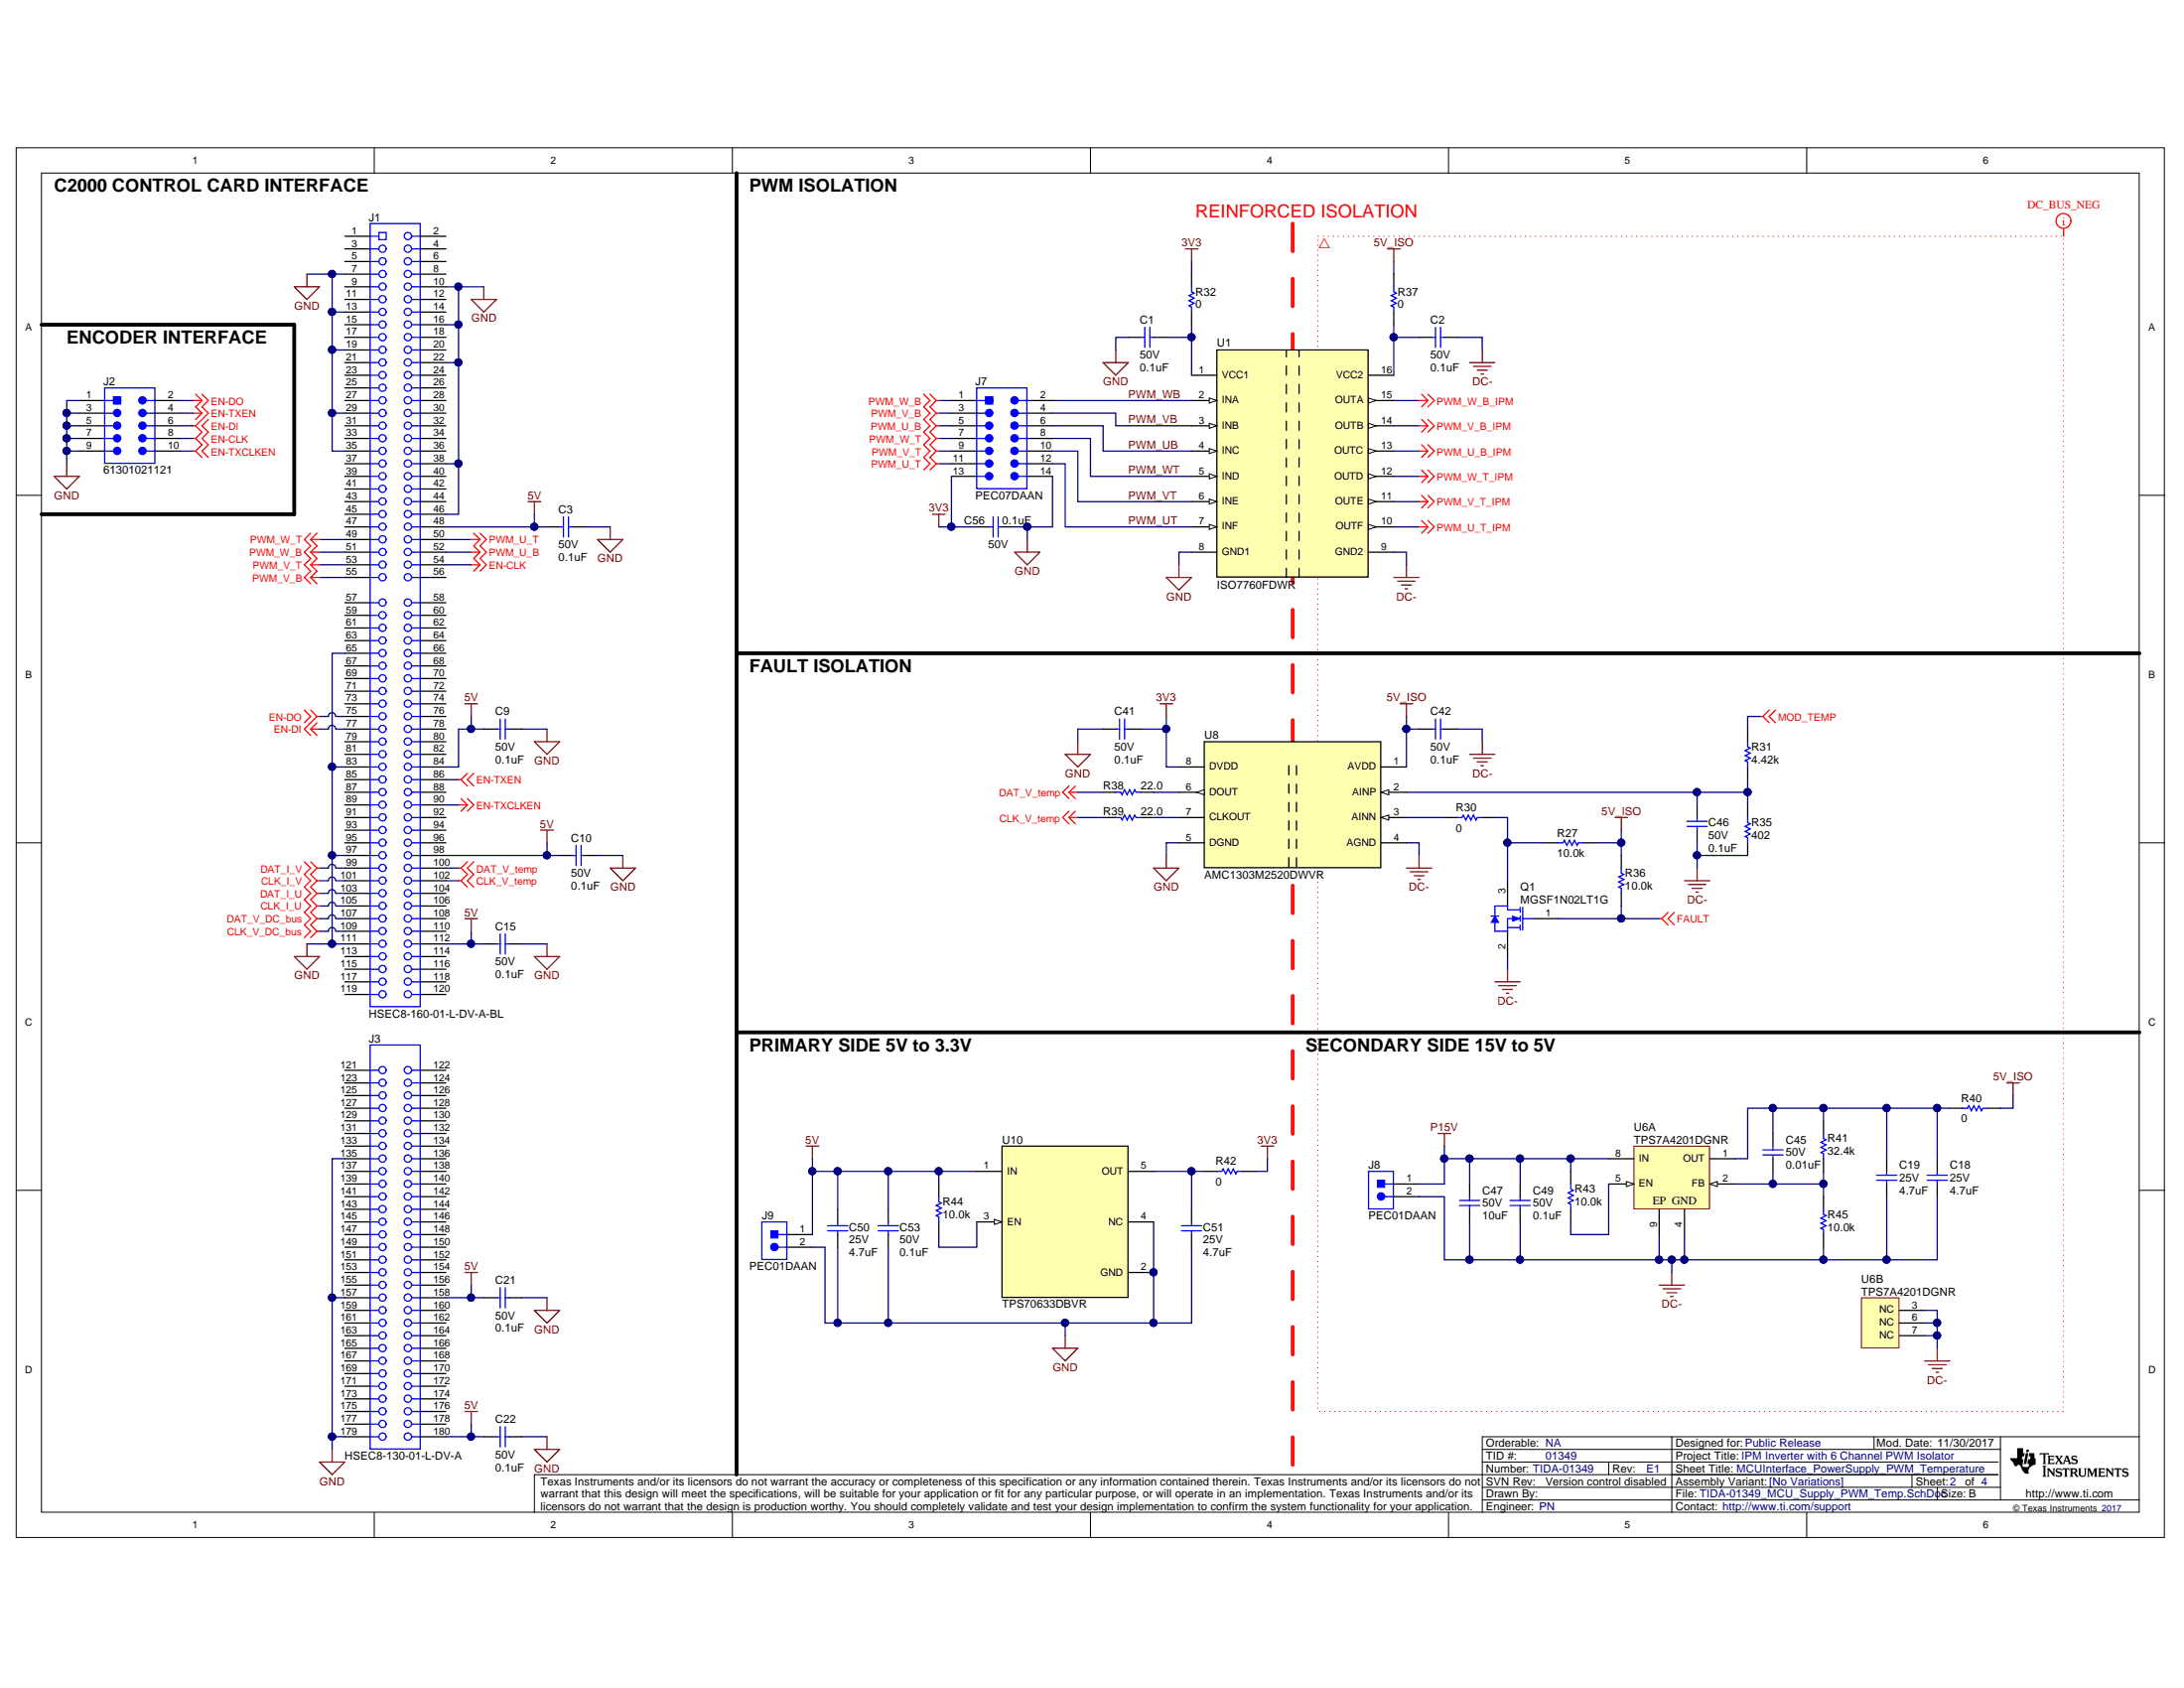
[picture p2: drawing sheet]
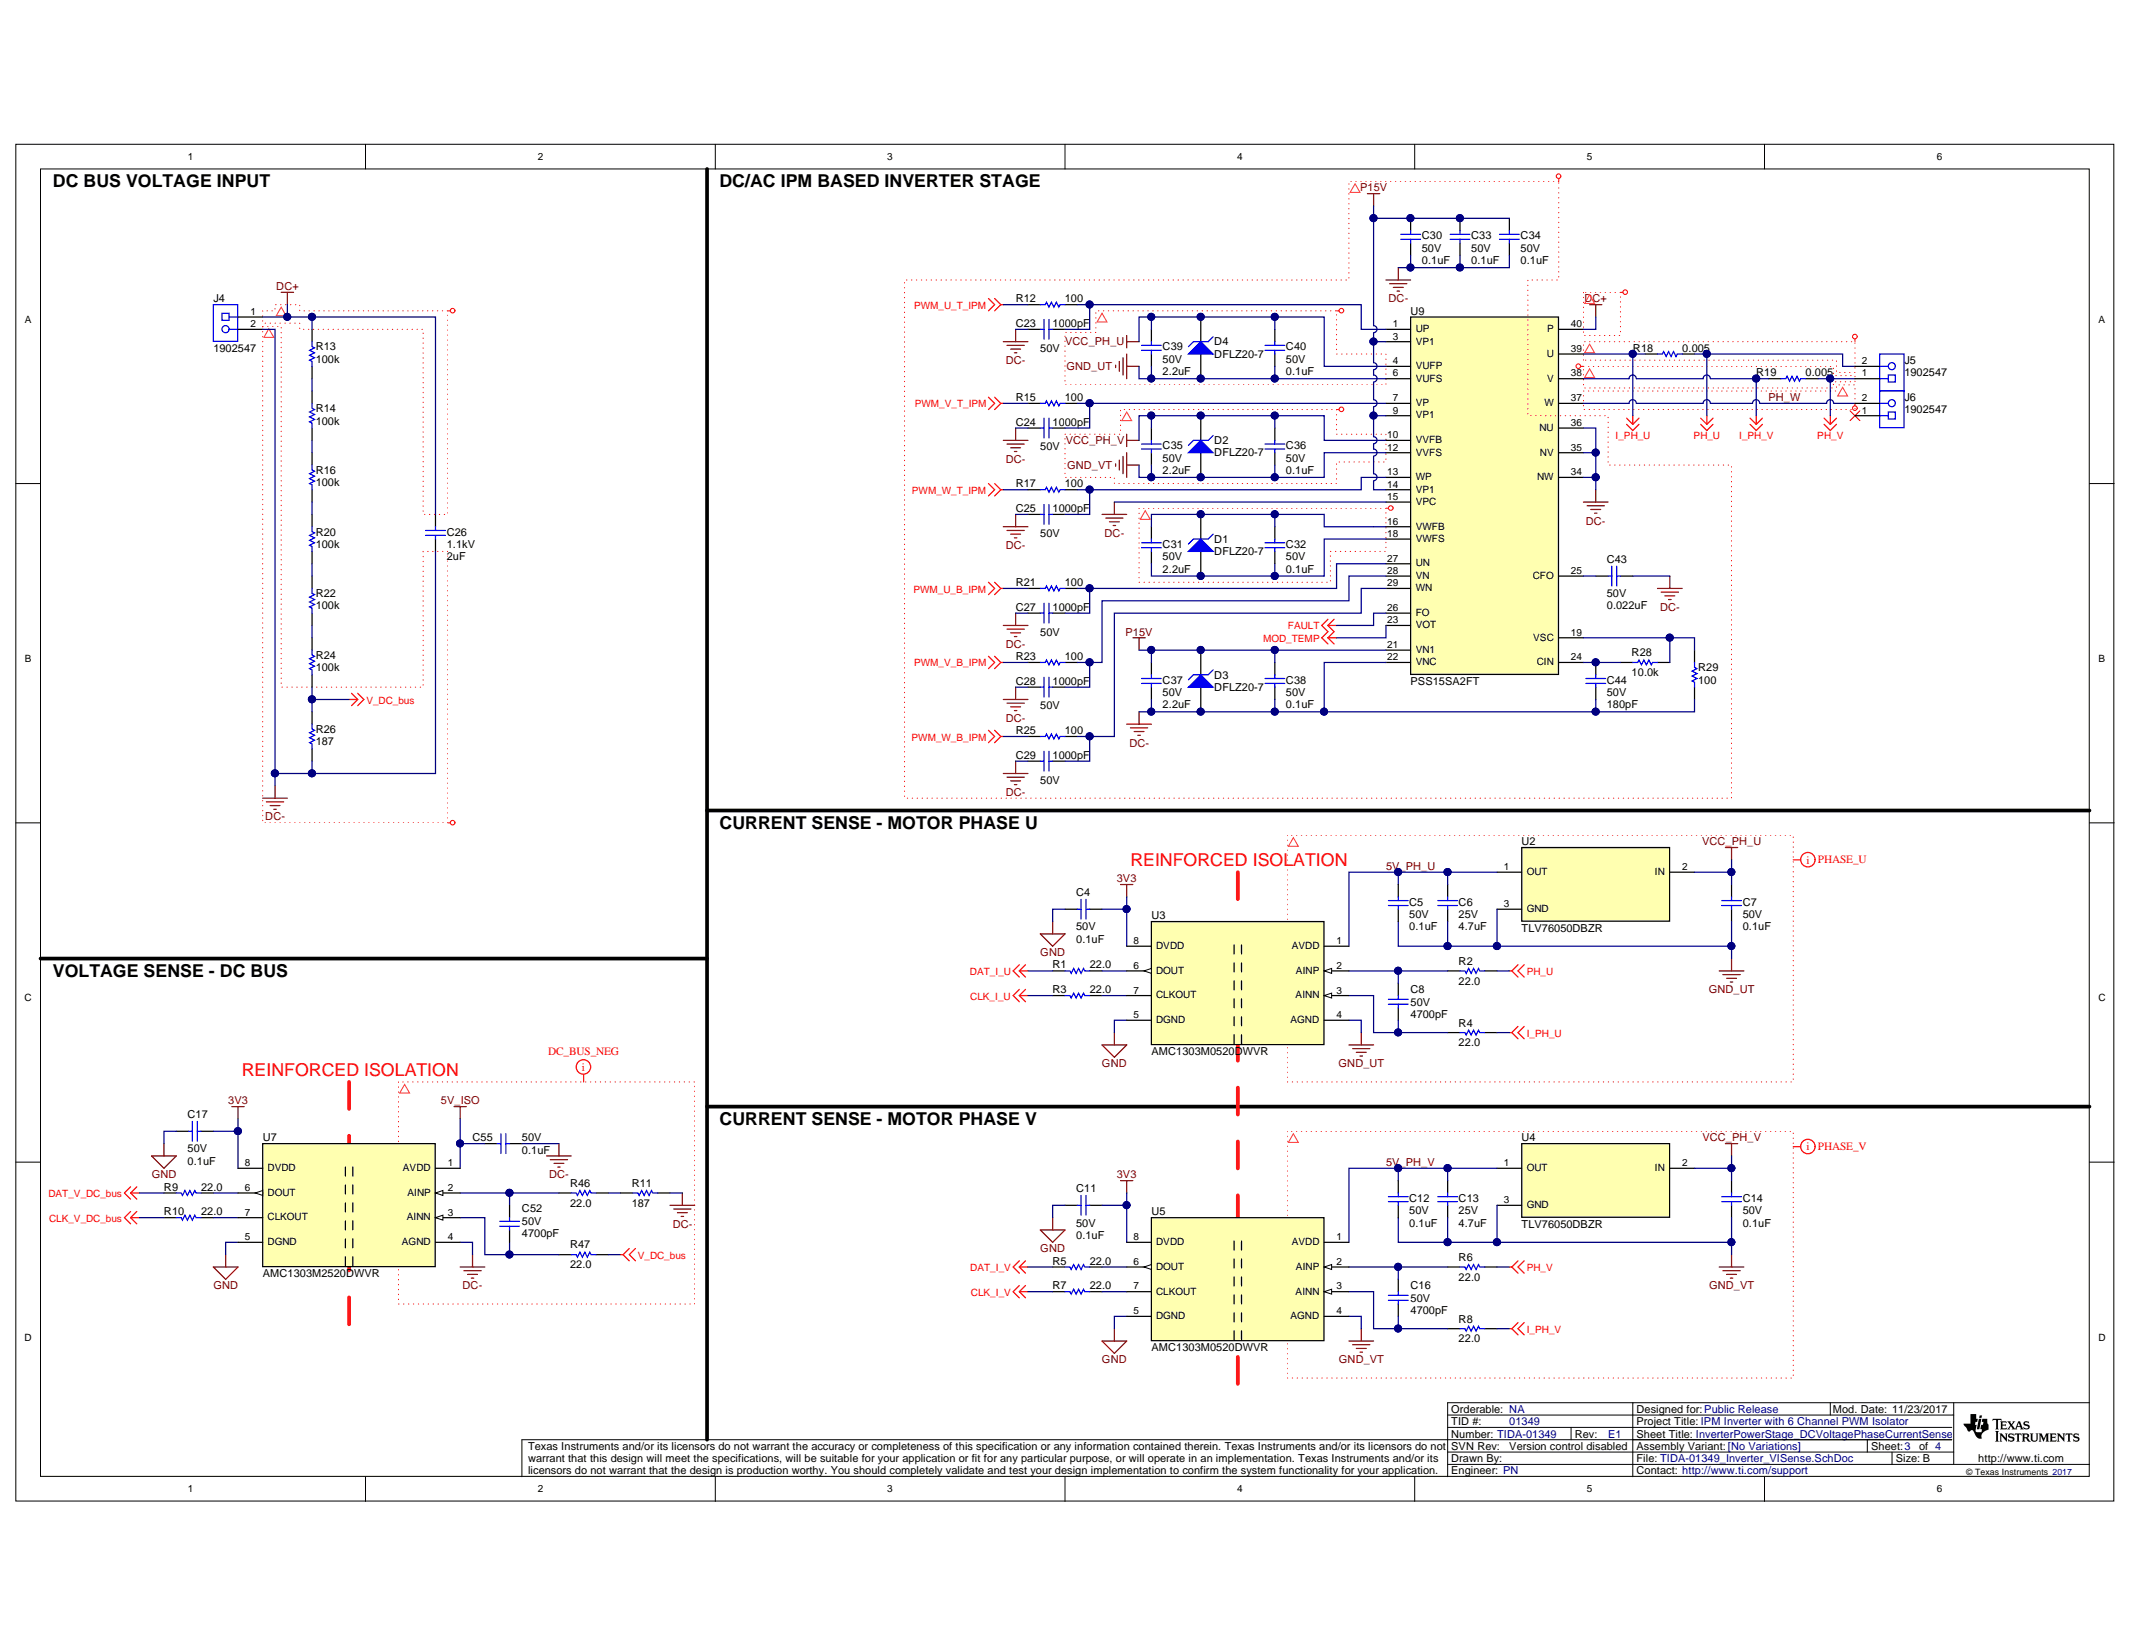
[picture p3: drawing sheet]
# Altium project TIDA-01349.PrjPcb
TID: 01349; TechSupport: http://www.ti.com/support; SCH_Rev: E1; PRJ_Title: IPM Inverter with 6 Channel PWM Isolator; PRJ_Number: TIDA-01349; PRJ_Engineer: PN; PRJ_Customer: Public Release; PCB_Rev: E1; EVM_Orderable: NA; CopyrightYear: 2017
4 sheets, 137 parts. Net scope: global (net labels, ports and power ports of the same name join across sheets).
Board file: TIDA-01349_PCB.PcbDoc
Sheets:
  TIDA-01349_CoverSheet.SchDoc
  TIDA-01349_MCU_Supply_PWM_Temp.SchDoc
  TIDA-01349_Inverter_VISense.SchDoc
  TIDA-01349_EVM_Hardware.SchDoc

## Sheet TIDA-01349_CoverSheet.SchDoc: Cover Sheet
size 431 x 279 mm; Date: Not shown in title block; ApprovedBy: Not shown in title block; CheckedBy: Not shown in title block; Author: Not shown in title block; CompanyName: Not shown in title block; Engineer: Not shown in title block; Organization: Not shown in title block; Address1: Not shown in title block; Address2: Not shown in title block; Address3: Not shown in title block; Address4: Not shown in title block; DocumentNumber: 1; Revision: Use project parameter SCH_Rev; SheetNumber: 1; SheetTotal: 4; PageSetup: Record=PageOptions¦CenterHorizontal=True¦CenterVertical=True¦PrintScale=1.00¦XCorrection=1.00¦YCorrection=1.00¦PrintKind=0¦BorderSize=5000000¦LeftOffset=0¦BottomOffset=0¦Orientation=2¦PaperLength=1000¦PaperWidth=1000¦Scale=100¦PaperSource=15¦PrintQuality=600¦MediaType=1¦DitherType=10¦PaperKind=Letter¦PrintScaleMode=1

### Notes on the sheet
- Rev
- N/A
- ECN #
- Approved Date
- Approved by
- Revision History
- Notes

## Sheet TIDA-01349_MCU_Supply_PWM_Temp.SchDoc: MCUInterface_PowerSupply_PWM_Temperature
size 431 x 279 mm; Date: Not shown in title block; ApprovedBy: Not shown in title block; CheckedBy: Not shown in title block; Author: Not shown in title block; CompanyName: Not shown in title block; Engineer: Not shown in title block; Organization: Not shown in title block; Address1: Not shown in title block; Address2: Not shown in title block; Address3: Not shown in title block; Address4: Not shown in title block; DocumentNumber: 1; Revision: Use project parameter SCH_Rev; SheetNumber: 2; SheetTotal: 4; PageSetup: Record=PageOptions¦CenterHorizontal=True¦CenterVertical=True¦PrintScale=1.00¦XCorrection=1.00¦YCorrection=1.00¦PrintKind=0¦BorderSize=5000000¦LeftOffset=0¦BottomOffset=0¦Orientation=2¦PaperLength=1000¦PaperWidth=1000¦Scale=100¦PaperSource=15¦PrintQuality=600¦MediaType=1¦DitherType=10¦PaperKind=Letter¦PrintScaleMode=1

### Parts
(Parts that share a designator on the sheet are numbered #1, #2 ... from top to bottom, then left to right.)
C1  VDC_V: 50V  ValueDisplayed: 0.1uF  [0603]  (hidden comment: C0603C104K5RACTU)
C2  VDC_V: 50V  ValueDisplayed: 0.1uF  [0603]  (hidden comment: C0603C104K5RACTU)
C3  VDC_V: 50V  ValueDisplayed: 0.1uF  [0603]  (hidden comment: C0603C104K5RACTU)
C9  VDC_V: 50V  ValueDisplayed: 0.1uF  [0603]  (hidden comment: C0603C104K5RACTU)
C10  VDC_V: 50V  ValueDisplayed: 0.1uF  [0603]  (hidden comment: C0603C104K5RACTU)
C15  VDC_V: 50V  ValueDisplayed: 0.1uF  [0603]  (hidden comment: C0603C104K5RACTU)
C18  VDC_V: 25V  ValueDisplayed: 4.7uF  [0805_HV]  (hidden comment: C2012X7R1E475K125AB)
C19  VDC_V: 25V  ValueDisplayed: 4.7uF  [0805_HV]  (hidden comment: C2012X7R1E475K125AB)
C21  VDC_V: 50V  ValueDisplayed: 0.1uF  [0603]  (hidden comment: C0603C104K5RACTU)
C22  VDC_V: 50V  ValueDisplayed: 0.1uF  [0603]  (hidden comment: C0603C104K5RACTU)
C41  VDC_V: 50V  ValueDisplayed: 0.1uF  [0603]  (hidden comment: C0603C104K5RACTU)
C42  VDC_V: 50V  ValueDisplayed: 0.1uF  [0603]  (hidden comment: C0603C104K5RACTU)
C45  VDC_V: 50V  ValueDisplayed: 0.01uF  [0603]  (hidden comment: GRM188R71H103KA01D)
C46  VDC_V: 50V  ValueDisplayed: 0.1uF  [0603]  (hidden comment: C0603C104K5RACTU)
C47  VDC_V: 50V  ValueDisplayed: 10uF  [1210_280]  (hidden comment: C3225X7R1H106M250AC)
C49  VDC_V: 50V  ValueDisplayed: 0.1uF  [0603]  (hidden comment: C0603C104K5RACTU)
C50  VDC_V: 25V  ValueDisplayed: 4.7uF  [0805_HV]  (hidden comment: C2012X7R1E475K125AB)
C51  VDC_V: 25V  ValueDisplayed: 4.7uF  [0805_HV]  (hidden comment: C2012X7R1E475K125AB)
C53  VDC_V: 50V  ValueDisplayed: 0.1uF  [0603]  (hidden comment: C0603C104K5RACTU)
C56  VDC_V: 50V  ValueDisplayed: 0.1uF  [0603]  (hidden comment: C0603C104K5RACTU)
J1  HSEC8-160-01-L-DV-A-BL  [controlCARD-120HSEC]
J2  61301021121  [WURTH_61301021121]
J3  HSEC8-130-01-L-DV-A  [controlCARD-180HSEC-60pinAddon]
J7  PEC07DAAN  [CONN_PEC07DAAN]
J8  PEC01DAAN  [Sullins_PxC01DAAN]
J9  PEC01DAAN  [Sullins_PxC01DAAN]
Q1  MGSF1N02LT1G  [SOT-23]
R27  ValueDisplayed: 10.0k  [0603]  (hidden comment: CRCW060310K0FKEA)
R30  ValueDisplayed: 0  [0603]  (hidden comment: CRCW06030000Z0EA)
R31  ValueDisplayed: 4.42k  [0603]  (hidden comment: RC0603FR-074K42L)
R32  ValueDisplayed: 0  [0603]  (hidden comment: CRCW06030000Z0EA)
R35  ValueDisplayed: 402  [0603]  (hidden comment: CRCW0603402RFKEA)
R36  ValueDisplayed: 10.0k  [0603]  (hidden comment: CRCW060310K0FKEA)
R37  ValueDisplayed: 0  [0603]  (hidden comment: CRCW06030000Z0EA)
R38  ValueDisplayed: 22.0  [0603]  (hidden comment: RC0603FR-0722RL)
R39  ValueDisplayed: 22.0  [0603]  (hidden comment: RC0603FR-0722RL)
R40  ValueDisplayed: 0  [0603]  (hidden comment: CRCW06030000Z0EA)
R41  ValueDisplayed: 32.4k  [0603]  (hidden comment: RC0603FR-0732K4L)
R42  ValueDisplayed: 0  [0603]  (hidden comment: CRCW06030000Z0EA)
R43  ValueDisplayed: 10.0k  [0603]  (hidden comment: CRCW060310K0FKEA)
R44  ValueDisplayed: 10.0k  [0603]  (hidden comment: CRCW060310K0FKEA)
R45  ValueDisplayed: 10.0k  [0603]  (hidden comment: CRCW060310K0FKEA)
U1  ISO7760FDWR  [DW0016B_HV]
U6#1  TPS7A4201DGNR  [DGN0008B_N]  (part A of 2)
U6#2  TPS7A4201DGNR  [DGN0008B_N]  (part B of 2)
U8  AMC1303M2520DWVR  [DWV0008A]
U10  TPS70633DBVR  [DBV0005A_N]

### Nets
3V3: C41.1 C56.2 J7.13 R32.2 R42.2 U8.8(DVDD)
5V: C3.1 C9.1 C10.1 C15.1 C21.1 C22.1 C50.1 C53.1 J1.48 J1.84 J1.98 J1.112 J3.158 J3.180 J9.1 R44.2 U10.1(IN)
5V_ISO: C42.1 R27.1 R36.2 R37.2 R40.2 U8.1(AVDD)
DC-: C2.2 C18.2 C19.2 C42.2 C46.2 C47.2 C49.2 J8.2 Q1.2(S) R35.1 R45.1 U1.9(GND2) U6#1.4(GND) U6#1.9(EP) U6#2.3(NC) U6#2.6(NC) U6#2.7(NC) U8.4(AGND)
GND: C1.2 C3.2 C9.2 C10.2 C15.2 C21.2 C22.2 C41.2 C50.2 C51.2 C53.2 C56.1 J1.7 J1.10 J1.13 J1.16 J1.19 J1.22 J1.29 J1.35 J1.38 J1.46 J1.65 J1.83 J1.97 J1.111 J2.1 J2.3 J2.5 J2.7 J2.9 J3.135 J3.157 J3.179 J7.14 J9.2 U1.8(GND1) U8.5(DGND) U10.2(GND) U10.4(NC)
P15V: C47.1 C49.1 J8.1 R43.2 U6#1.8(IN)
CLK_I_U: J1.105 ; off-sheet CLK_I_U
CLK_I_V: J1.101 ; off-sheet CLK_I_V
CLK_V_DC_bus: J1.109 ; off-sheet CLK_V_DC_bus
CLK_V_temp: J1.102 R39.2 ; off-sheet CLK_V_temp
DAT_I_U: J1.103 ; off-sheet DAT_I_U
DAT_I_V: J1.99 ; off-sheet DAT_I_V
DAT_V_DC_bus: J1.107 ; off-sheet DAT_V_DC_bus
DAT_V_temp: J1.100 R38.2 ; off-sheet DAT_V_temp
EN-CLK: J1.54 J2.8 ; off-sheet EN-CLK
EN-DI: J1.77 J2.6 ; off-sheet EN-DI
EN-DO: J1.75 J2.2 ; off-sheet EN-DO
EN-TXCLKEN: J1.90 J2.10 ; off-sheet EN-TXCLKEN
EN-TXEN: J1.86 J2.4 ; off-sheet EN-TXEN
FAULT: Q1.1(G) R36.1 ; off-sheet FAULT
MOD_TEMP: R31.2 ; off-sheet MOD_TEMP
PWM_U_B: J1.52 J7.5 ; off-sheet PWM_U_B
PWM_U_B_IPM: U1.13(OUTC) ; off-sheet PWM_U_B_IPM
PWM_U_T: J1.50 J7.11 ; off-sheet PWM_U_T
PWM_U_T_IPM: U1.10(OUTF) ; off-sheet PWM_U_T_IPM
PWM_UB: J7.6 U1.4(INC)
PWM_UT: J7.12 U1.7(INF)
PWM_V_B: J1.55 J7.3 ; off-sheet PWM_V_B
PWM_V_B_IPM: U1.14(OUTB) ; off-sheet PWM_V_B_IPM
PWM_V_T: J1.53 J7.9 ; off-sheet PWM_V_T
PWM_V_T_IPM: U1.11(OUTE) ; off-sheet PWM_V_T_IPM
PWM_VB: J7.4 U1.3(INB)
PWM_VT: J7.10 U1.6(INE)
PWM_W_B: J1.51 J7.1 ; off-sheet PWM_W_B
PWM_W_B_IPM: U1.15(OUTA) ; off-sheet PWM_W_B_IPM
PWM_W_T: J1.49 J7.7 ; off-sheet PWM_W_T
PWM_W_T_IPM: U1.12(OUTD) ; off-sheet PWM_W_T_IPM
PWM_WB: J7.2 U1.2(INA)
PWM_WT: J7.8 U1.5(IND)
NetC1_1: C1.1 R32.1 U1.1(VCC1)
NetC2_1: C2.1 R37.1 U1.16(VCC2)
NetC18_1: C18.1 C19.1 C45.1 R40.1 R41.2 U6#1.1(OUT)
NetC45_2: C45.2 R41.1 R45.2 U6#1.2(FB)
NetC46_1: C46.1 R31.1 R35.2 U8.2(AINP)
NetC51_1: C51.1 R42.1 U10.5(OUT)
NetQ1_3: Q1.3(D) R27.2 R30.2
NetR30_1: R30.1 U8.3(AINN)
NetR38_1: R38.1 U8.6(DOUT)
NetR39_1: R39.1 U8.7(CLKOUT)
NetR43_1: R43.1 U6#1.5(EN)
NetR44_1: R44.1 U10.3(EN)

Not connected (* = marked no-connect by the designer): J1 1 2 3 4 5 6 8 9 11 12 14 15 17 18 20 21 23 24 25 26 27 28 30 31 32 33 34 36 37 39 40 41 42 43 44 45 47 56 57 58 59 60 61 62 63 64 66 67 68 69 70 71 72 73 74 76 78 79 80 81 82 85 87 88 89 91 92 93 94 95 96 104 106 108 110 113 114 115 116 117 118 119 120; J3 121 122 123 124 125 126 127 128 129 130 131 132 133 134 136 137 138 139 140 141 142 143 144 145 146 147 148 149 150 151 152 153 154 155 156 159 160 161 162 163 164 165 166 167 168 169 170 171 172 173 174 175 176 177 178

### Layout directives
net class DC_BUS_NEG: 5V_ISO, DC-, FAULT, MOD_TEMP, P15V, PWM_U_B_IPM, PWM_U_T_IPM, PWM_V_B_IPM, PWM_V_T_IPM, PWM_W_B_IPM, PWM_W_T_IPM

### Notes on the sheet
- C2000 CONTROL CARD INTERFACE
- PWM ISOLATION
- REINFORCED ISOLATION
- ENCODER INTERFACE
- FAULT ISOLATION
- PRIMARY SIDE 5V to 3.3V
- SECONDARY SIDE 15V to 5V

## Sheet TIDA-01349_Inverter_VISense.SchDoc: InverterPowerStage_DCVoltagePhaseCurrentSense
size 431 x 279 mm; Date: Not shown in title block; ApprovedBy: Not shown in title block; CheckedBy: Not shown in title block; Author: Not shown in title block; CompanyName: Not shown in title block; Engineer: Not shown in title block; Organization: Not shown in title block; Address1: Not shown in title block; Address2: Not shown in title block; Address3: Not shown in title block; Address4: Not shown in title block; DocumentNumber: 1; Revision: Use project parameter SCH_Rev; SheetNumber: 3; SheetTotal: 4; PageSetup: Record=PageOptions¦CenterHorizontal=True¦CenterVertical=True¦PrintScale=1.00¦XCorrection=1.00¦YCorrection=1.00¦PrintKind=0¦BorderSize=5000000¦LeftOffset=0¦BottomOffset=0¦Orientation=2¦PaperLength=1000¦PaperWidth=1000¦Scale=100¦PaperSource=15¦PrintQuality=600¦MediaType=1¦DitherType=10¦PaperKind=Letter¦PrintScaleMode=1

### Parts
C4  VDC_V: 50V  ValueDisplayed: 0.1uF  [0603]  (hidden comment: C0603C104K5RACTU)
C5  VDC_V: 50V  ValueDisplayed: 0.1uF  [1206]  (hidden comment: C1206C104K5RACTU)
C6  VDC_V: 25V  ValueDisplayed: 4.7uF  [0805_HV]  (hidden comment: C2012X7R1E475K125AB)
C7  VDC_V: 50V  ValueDisplayed: 0.1uF  [0603]  (hidden comment: C0603C104K5RACTU)
C8  VDC_V: 50V  ValueDisplayed: 4700pF  [0603]  (hidden comment: C0603C472K5RACTU)
C11  VDC_V: 50V  ValueDisplayed: 0.1uF  [0603]  (hidden comment: C0603C104K5RACTU)
C12  VDC_V: 50V  ValueDisplayed: 0.1uF  [1206]  (hidden comment: C1206C104K5RACTU)
C13  VDC_V: 25V  ValueDisplayed: 4.7uF  [0805_HV]  (hidden comment: C2012X7R1E475K125AB)
C14  VDC_V: 50V  ValueDisplayed: 0.1uF  [0603]  (hidden comment: C0603C104K5RACTU)
C16  VDC_V: 50V  ValueDisplayed: 4700pF  [0603]  (hidden comment: C0603C472K5RACTU)
C17  VDC_V: 50V  ValueDisplayed: 0.1uF  [0603]  (hidden comment: C0603C104K5RACTU)
C23  VDC_V: 50V  ValueDisplayed: 1000pF  [0603]  (hidden comment: C0603C102J5GACTU)
C24  VDC_V: 50V  ValueDisplayed: 1000pF  [0603]  (hidden comment: C0603C102J5GACTU)
C25  VDC_V: 50V  ValueDisplayed: 1000pF  [0603]  (hidden comment: C0603C102J5GACTU)
C26  VDC_V: 1.1kV  ValueDisplayed: 2uF  [B32774_3150x2150x1250]  (hidden comment: B32774D0205K000)
C27  VDC_V: 50V  ValueDisplayed: 1000pF  [0603]  (hidden comment: C0603C102J5GACTU)
C28  VDC_V: 50V  ValueDisplayed: 1000pF  [0603]  (hidden comment: C0603C102J5GACTU)
C29  VDC_V: 50V  ValueDisplayed: 1000pF  [0603]  (hidden comment: C0603C102J5GACTU)
C30  VDC_V: 50V  ValueDisplayed: 0.1uF  [0603]  (hidden comment: C0603C104K5RACTU)
C31  VDC_V: 50V  ValueDisplayed: 2.2uF  [1206]  (hidden comment: UMK316B7225KL-T)
C32  VDC_V: 50V  ValueDisplayed: 0.1uF  [0603]  (hidden comment: C0603C104K5RACTU)
C33  VDC_V: 50V  ValueDisplayed: 0.1uF  [0603]  (hidden comment: C0603C104K5RACTU)
C34  VDC_V: 50V  ValueDisplayed: 0.1uF  [0603]  (hidden comment: C0603C104K5RACTU)
C35  VDC_V: 50V  ValueDisplayed: 2.2uF  [1206]  (hidden comment: UMK316B7225KL-T)
C36  VDC_V: 50V  ValueDisplayed: 0.1uF  [0603]  (hidden comment: C0603C104K5RACTU)
C37  VDC_V: 50V  ValueDisplayed: 2.2uF  [1206]  (hidden comment: UMK316B7225KL-T)
C38  VDC_V: 50V  ValueDisplayed: 0.1uF  [0603]  (hidden comment: C0603C104K5RACTU)
C39  VDC_V: 50V  ValueDisplayed: 2.2uF  [1206]  (hidden comment: UMK316B7225KL-T)
C40  VDC_V: 50V  ValueDisplayed: 0.1uF  [0603]  (hidden comment: C0603C104K5RACTU)
C43  VDC_V: 50V  ValueDisplayed: 0.022uF  [0603]  (hidden comment: C0603C223K5RACTU)
C44  VDC_V: 50V  ValueDisplayed: 180pF  [0603]  (hidden comment: C0603C181J5GACTU)
C52  VDC_V: 50V  ValueDisplayed: 4700pF  [0603]  (hidden comment: C0603C472K5RACTU)
C55  VDC_V: 50V  ValueDisplayed: 0.1uF  [0603]  (hidden comment: C0603C104K5RACTU)
D1  DFLZ20-7  [PowerDI123]
D2  DFLZ20-7  [PowerDI123]
D3  DFLZ20-7  [PowerDI123]
D4  DFLZ20-7  [PowerDI123]
J4  1902547  [Phoenix_1902547]
J5  1902547  [Phoenix_1902547]
J6  1902547  [Phoenix_1902547]
R1  ValueDisplayed: 22.0  [0603]  (hidden comment: RC0603FR-0722RL)
R2  ValueDisplayed: 22.0  [0603]  (hidden comment: RC0603FR-0722RL)
R3  ValueDisplayed: 22.0  [0603]  (hidden comment: RC0603FR-0722RL)
R4  ValueDisplayed: 22.0  [0603]  (hidden comment: RC0603FR-0722RL)
R5  ValueDisplayed: 22.0  [0603]  (hidden comment: RC0603FR-0722RL)
R6  ValueDisplayed: 22.0  [0603]  (hidden comment: RC0603FR-0722RL)
R7  ValueDisplayed: 22.0  [0603]  (hidden comment: RC0603FR-0722RL)
R8  ValueDisplayed: 22.0  [0603]  (hidden comment: RC0603FR-0722RL)
R9  ValueDisplayed: 22.0  [0603]  (hidden comment: RC0603FR-0722RL)
R10  ValueDisplayed: 22.0  [0603]  (hidden comment: RC0603FR-0722RL)
R11  ValueDisplayed: 187  [0603]  (hidden comment: CRCW0603187RFKEA)
R12  ValueDisplayed: 100  [0603]  (hidden comment: CRCW0603100RFKEA)
R13  ValueDisplayed: 100k  [1206]  (hidden comment: CRCW1206100KFKEA)
R14  ValueDisplayed: 100k  [1206]  (hidden comment: CRCW1206100KFKEA)
R15  ValueDisplayed: 100  [0603]  (hidden comment: CRCW0603100RFKEA)
R16  ValueDisplayed: 100k  [1206]  (hidden comment: CRCW1206100KFKEA)
R17  ValueDisplayed: 100  [0603]  (hidden comment: CRCW0603100RFKEA)
R18  ValueDisplayed: 0.005  [CSNL1206]  (hidden comment: CSNL1206FT5L00)
R19  ValueDisplayed: 0.005  [CSNL1206]  (hidden comment: CSNL1206FT5L00)
R20  ValueDisplayed: 100k  [1206]  (hidden comment: CRCW1206100KFKEA)
R21  ValueDisplayed: 100  [0603]  (hidden comment: CRCW0603100RFKEA)
R22  ValueDisplayed: 100k  [1206]  (hidden comment: CRCW1206100KFKEA)
R23  ValueDisplayed: 100  [0603]  (hidden comment: CRCW0603100RFKEA)
R24  ValueDisplayed: 100k  [1206]  (hidden comment: CRCW1206100KFKEA)
R25  ValueDisplayed: 100  [0603]  (hidden comment: CRCW0603100RFKEA)
R26  ValueDisplayed: 187  [0603]  (hidden comment: CRCW0603187RFKEA)
R28  ValueDisplayed: 10.0k  [0603]  (hidden comment: CRCW060310K0FKEA)
R29  ValueDisplayed: 100  [0603]  (hidden comment: CRCW0603100RFKEA)
R46  ValueDisplayed: 22.0  [0603]  (hidden comment: RC0603FR-0722RL)
R47  ValueDisplayed: 22.0  [0603]  (hidden comment: RC0603FR-0722RL)
U2  TLV76050DBZR  [DBZ0003A_N]
U3  AMC1303M0520DWVR  [DWV0008A]
U4  TLV76050DBZR  [DBZ0003A_N]
U5  AMC1303M0520DWVR  [DWV0008A]
U7  AMC1303M2520DWVR  [DWV0008A]
U9  PSS15SA2FT  [PSS15SA2FT]

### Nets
3V3: C4.1 C11.1 C17.1 U3.8(DVDD) U5.8(DVDD) U7.8(DVDD)
5V_ISO: C55.2 U7.1(AVDD)
DC+: C26.1 J4.1 R13.2 U9.40(P)
DC-: C23.2 C24.2 C25.2 C26.2 C27.2 C28.2 C29.2 C30.2 C33.2 C34.2 C37.2 C38.2 C43.1 C44.2 C55.1 D3.2(A) J4.2 R11.1 R26.1 R29.2 U7.4(AGND) U9.15(VPC) U9.22(VNC) U9.34(NW) U9.35(NV) U9.36(NU)
GND: C4.2 C11.2 C17.2 U3.5(DGND) U5.5(DGND) U7.5(DGND)
GND_UT: C5.1 C6.2 C7.1 C39.2 C40.2 D4.2(A) U2.3(GND) U3.4(AGND) U9.6(VUFS)
GND_VT: C12.1 C13.2 C14.1 C35.2 C36.2 D2.2(A) U4.3(GND) U5.4(AGND) U9.12(VVFS)
P15V: C30.1 C33.1 C34.1 C37.1 C38.1 D3.1(K) U9.3(VP1) U9.9(VP1) U9.14(VP1) U9.21(VN1)
VCC_PH_U: C7.2 C39.1 C40.1 D4.1(K) U2.2(IN) U9.4(VUFP)
VCC_PH_V: C14.2 C35.1 C36.1 D2.1(K) U4.2(IN) U9.10(VVFB)
5V_PH_U: C5.2 C6.1 U2.1(OUT) U3.1(AVDD)
5V_PH_V: C12.2 C13.1 U4.1(OUT) U5.1(AVDD)
CLK_I_U: R3.2 ; off-sheet CLK_I_U
CLK_I_V: R7.2 ; off-sheet CLK_I_V
CLK_V_DC_bus: R10.2 ; off-sheet CLK_V_DC_bus
DAT_I_U: R1.2 ; off-sheet DAT_I_U
DAT_I_V: R5.2 ; off-sheet DAT_I_V
DAT_V_DC_bus: R9.2 ; off-sheet DAT_V_DC_bus
FAULT: U9.26(FO) ; off-sheet FAULT
I_PH_U: R4.1 R18.1 U9.39(U) ; off-sheet I_PH_U
I_PH_V: R8.1 R19.1 U9.38(V) ; off-sheet I_PH_V
MOD_TEMP: U9.23(VOT) ; off-sheet MOD_TEMP
PH_U: J5.2 R2.1 R18.2 ; off-sheet PH_U
PH_V: J5.1 R6.1 R19.2 ; off-sheet PH_V
PH_W: J6.2 U9.37(W)
PWM_U_B_IPM: R21.1 ; off-sheet PWM_U_B_IPM
PWM_U_T_IPM: R12.1 ; off-sheet PWM_U_T_IPM
PWM_V_B_IPM: R23.1 ; off-sheet PWM_V_B_IPM
PWM_V_T_IPM: R15.1 ; off-sheet PWM_V_T_IPM
PWM_W_B_IPM: R25.1 ; off-sheet PWM_W_B_IPM
PWM_W_T_IPM: R17.1 ; off-sheet PWM_W_T_IPM
V_DC_bus: R24.1 R26.2 R47.1 ; off-sheet V_DC_bus
NetC8_1: C8.1 R2.2 U3.2(AINP)
NetC8_2: C8.2 R4.2 U3.3(AINN)
NetC16_1: C16.1 R6.2 U5.2(AINP)
NetC16_2: C16.2 R8.2 U5.3(AINN)
NetC23_1: C23.1 R12.2 U9.1(UP)
NetC24_1: C24.1 R15.2 U9.7(VP)
NetC25_1: C25.1 R17.2 U9.13(WP)
NetC27_1: C27.1 R21.2 U9.27(UN)
NetC28_1: C28.1 R23.2 U9.28(VN)
NetC29_1: C29.1 R25.2 U9.29(WN)
NetC31_1: C31.1 C32.1 D1.1(K) U9.16(VWFB)
NetC31_2: C31.2 C32.2 D1.2(A) U9.18(VWFS)
NetC43_2: C43.2 U9.25(CFO)
NetC44_1: C44.1 R28.1 U9.24(CIN)
NetC52_1: C52.1 R46.2 U7.2(AINP)
NetC52_2: C52.2 R47.2 U7.3(AINN)
NetR1_1: R1.1 U3.6(DOUT)
NetR3_1: R3.1 U3.7(CLKOUT)
NetR5_1: R5.1 U5.6(DOUT)
NetR7_1: R7.1 U5.7(CLKOUT)
NetR9_1: R9.1 U7.6(DOUT)
NetR10_1: R10.1 U7.7(CLKOUT)
NetR11_2: R11.2 R46.1
NetR13_1: R13.1 R14.2
NetR14_1: R14.1 R16.2
NetR16_1: R16.1 R20.2
NetR20_1: R20.1 R22.2
NetR22_1: R22.1 R24.2
NetR28_2: R28.2 R29.1 U9.19(VSC)

Not connected (* = marked no-connect by the designer): J6 1*

### Layout directives
net class DC_BUS_NEG: 5V_ISO, DC+, DC-, FAULT, GND_UT, GND_VT, I_PH_U, MOD_TEMP, P15V, PH_U, PWM_U_B_IPM, PWM_U_T_IPM, PWM_V_B_IPM, PWM_V_T_IPM, PWM_W_B_IPM, PWM_W_T_IPM, V_DC_bus, VCC_PH_U, VCC_PH_V
net class PHASE_U: 5V_PH_U, (no net found under the mark), DC+, DC-, FAULT, GND_UT, GND_VT, I_PH_U, MOD_TEMP, P15V, PH_U, PWM_U_B_IPM, PWM_U_T_IPM, PWM_V_B_IPM, PWM_V_T_IPM, PWM_W_B_IPM, PWM_W_T_IPM, VCC_PH_U, VCC_PH_V
net class PHASE_W: DC+, DC-, FAULT, GND_UT, GND_VT, I_PH_U, MOD_TEMP, P15V, PH_U, PH_W, PWM_U_B_IPM, PWM_U_T_IPM, PWM_V_B_IPM, PWM_V_T_IPM, PWM_W_B_IPM, PWM_W_T_IPM, VCC_PH_U, VCC_PH_V
net class PHASE_V: 5V_PH_V, (no net found under the mark), DC+, DC-, FAULT, GND_UT, GND_VT, I_PH_U, I_PH_V, MOD_TEMP, P15V, PH_U, PH_V, PWM_U_B_IPM, PWM_U_T_IPM, PWM_V_B_IPM, PWM_V_T_IPM, PWM_W_B_IPM, PWM_W_T_IPM, VCC_PH_U, VCC_PH_V
net class DC_BUS_POS: DC+, DC-, FAULT, GND_UT, GND_VT, I_PH_U, MOD_TEMP, P15V, PH_U, PWM_U_B_IPM, PWM_U_T_IPM, PWM_V_B_IPM, PWM_V_T_IPM, PWM_W_B_IPM, PWM_W_T_IPM, VCC_PH_U, VCC_PH_V

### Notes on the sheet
- DC BUS VOLTAGE INPUT
- DC/AC IPM BASED INVERTER STAGE
- CURRENT SENSE - MOTOR PHASE U
- REINFORCED ISOLATION
- VOLTAGE SENSE - DC BUS
- CURRENT SENSE - MOTOR PHASE V

## Sheet TIDA-01349_EVM_Hardware.SchDoc: EVM_Hardware
size 431 x 279 mm; Date: Not shown in title block; ApprovedBy: Not shown in title block; CheckedBy: Not shown in title block; Author: Not shown in title block; CompanyName: Not shown in title block; Engineer: Not shown in title block; Organization: Not shown in title block; Address1: Not shown in title block; Address2: Not shown in title block; Address3: Not shown in title block; Address4: Not shown in title block; DocumentNumber: 1; Revision: Use project parameter SCH_Rev; SheetNumber: 4; SheetTotal: 4; PageSetup: Record=PageOptions¦CenterHorizontal=True¦CenterVertical=True¦PrintScale=1.00¦XCorrection=1.00¦YCorrection=1.00¦PrintKind=0¦BorderSize=5000000¦LeftOffset=0¦BottomOffset=0¦Orientation=2¦PaperLength=1000¦PaperWidth=1000¦Scale=100¦PaperSource=15¦PrintQuality=600¦MediaType=1¦DitherType=10¦PaperKind=Letter¦PrintScaleMode=1

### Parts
FID1  Fiducial  [Fiducial10-20]  (value not drawn)
FID2  Fiducial  [Fiducial10-20]  (value not drawn)
FID3  Fiducial  [Fiducial10-20]  (value not drawn)
FID4  Fiducial  [Fiducial10-20]  (value not drawn)
FID5  Fiducial  [Fiducial10-20]  (value not drawn)
FID6  Fiducial  [Fiducial10-20]  (value not drawn)
Logo2  Pb-Free Symbol  [Pb-Free_Overlay_Small]  (no BOM)
Logo3  FCC disclaimer  [FCC_disclaimer]  (no BOM)
LOGO4  CAUTION HOT SURFACE  [IEC_HotSurface_Large]  (no BOM)
LOGO5  DANGER HIGH VOLTAGE  [IEC_HighVoltage_Large]  (no BOM)
ZZ1  This Assembly Note is for PCB labels only  [AssemblyNoteLabel]  (no BOM)
ZZ2  These assemblies are ESD sensitive, ESD precautions shall be observed.  [AssemblyNote]  (no BOM)
ZZ3  These assemblies must be clean and free from flux and all contaminants. Use of no clean flux is not acceptable.  [AssemblyNote]  (no BOM)
ZZ4  These assemblies must comply with workmanship standards IPC-A-610 Class 2, unless otherwise specified.  [AssemblyNote]  (no BOM)

## Nets that join several sheets
3V3: TIDA-01349_MCU_Supply_PWM_Temp (6 pins), TIDA-01349_Inverter_VISense (6 pins)
5V_ISO: TIDA-01349_MCU_Supply_PWM_Temp (6 pins), TIDA-01349_Inverter_VISense (C55.2 U7.1)
DC-: TIDA-01349_MCU_Supply_PWM_Temp (18 pins), TIDA-01349_Inverter_VISense (26 pins)
GND: TIDA-01349_MCU_Supply_PWM_Temp (40 pins), TIDA-01349_Inverter_VISense (6 pins)
P15V: TIDA-01349_MCU_Supply_PWM_Temp (5 pins), TIDA-01349_Inverter_VISense (10 pins)
CLK_I_U: TIDA-01349_MCU_Supply_PWM_Temp (J1.105), TIDA-01349_Inverter_VISense (R3.2)
CLK_I_V: TIDA-01349_MCU_Supply_PWM_Temp (J1.101), TIDA-01349_Inverter_VISense (R7.2)
CLK_V_DC_bus: TIDA-01349_MCU_Supply_PWM_Temp (J1.109), TIDA-01349_Inverter_VISense (R10.2)
DAT_I_U: TIDA-01349_MCU_Supply_PWM_Temp (J1.103), TIDA-01349_Inverter_VISense (R1.2)
DAT_I_V: TIDA-01349_MCU_Supply_PWM_Temp (J1.99), TIDA-01349_Inverter_VISense (R5.2)
DAT_V_DC_bus: TIDA-01349_MCU_Supply_PWM_Temp (J1.107), TIDA-01349_Inverter_VISense (R9.2)
FAULT: TIDA-01349_MCU_Supply_PWM_Temp (Q1.1 R36.1), TIDA-01349_Inverter_VISense (U9.26)
MOD_TEMP: TIDA-01349_MCU_Supply_PWM_Temp (R31.2), TIDA-01349_Inverter_VISense (U9.23)
PWM_U_B_IPM: TIDA-01349_MCU_Supply_PWM_Temp (U1.13), TIDA-01349_Inverter_VISense (R21.1)
PWM_U_T_IPM: TIDA-01349_MCU_Supply_PWM_Temp (U1.10), TIDA-01349_Inverter_VISense (R12.1)
PWM_V_B_IPM: TIDA-01349_MCU_Supply_PWM_Temp (U1.14), TIDA-01349_Inverter_VISense (R23.1)
PWM_V_T_IPM: TIDA-01349_MCU_Supply_PWM_Temp (U1.11), TIDA-01349_Inverter_VISense (R15.1)
PWM_W_B_IPM: TIDA-01349_MCU_Supply_PWM_Temp (U1.15), TIDA-01349_Inverter_VISense (R25.1)
PWM_W_T_IPM: TIDA-01349_MCU_Supply_PWM_Temp (U1.12), TIDA-01349_Inverter_VISense (R17.1)

## Assembly variants
001: not fitted FID1 FID2 FID3 FID4 FID5 FID6
